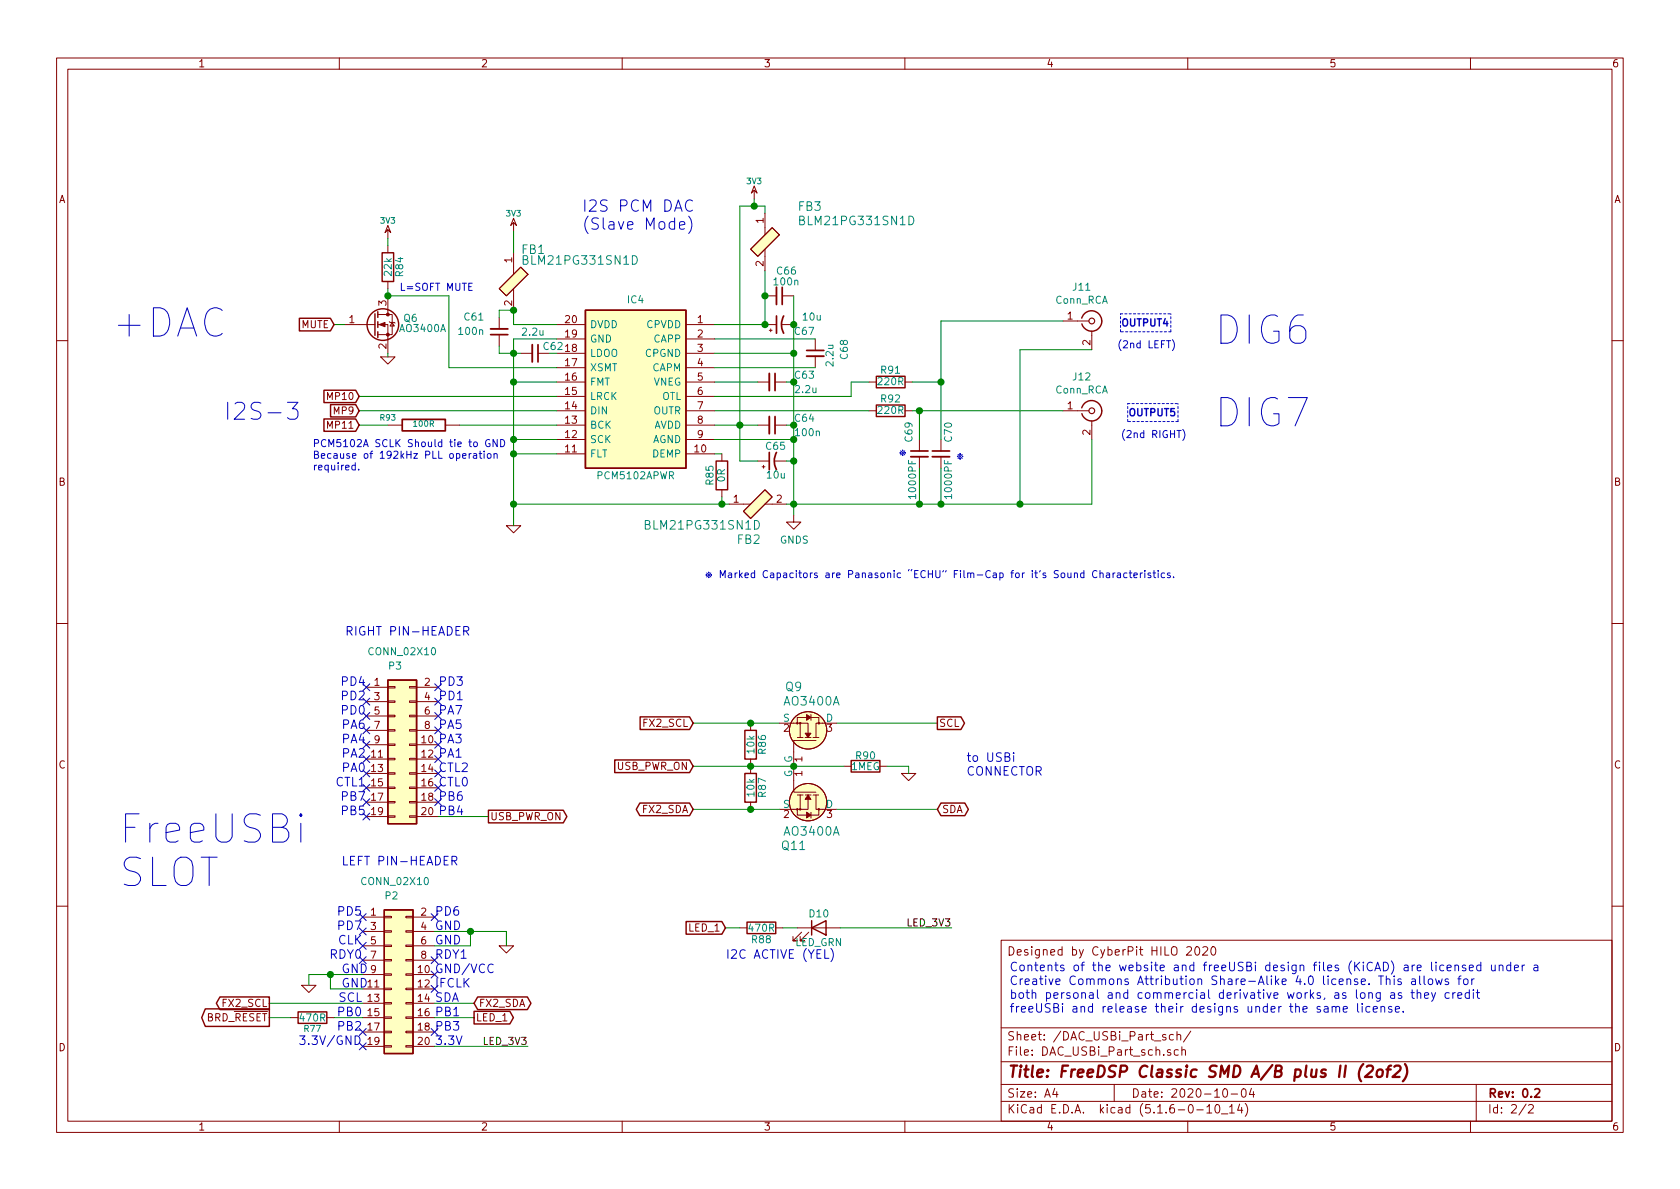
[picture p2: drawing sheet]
EESchema Schematic File Version 4
EELAYER 30 0
EELAYER END
$Descr A4 11693 8268
encoding utf-8
Sheet 2 2
Title "FreeDSP Classic SMD A/B plus II (2of2)"
Date "2020-10-04"
Rev "0.2"
Comp ""
Comment1 ""
Comment2 ""
Comment3 ""
Comment4 "Designed by CyberPit HILO 2020"
$EndDescr
$Comp
L microlink-rescue:PCM5102APWR-CS5368TDM-rescue IC4
U 1 1
P 4975 2250
F 0 "IC4" H 5525 2425 50  0000 C CNN
F 1 "PCM5102APWR" H 5525 1200 50  0000 C CNN
F 2 "Package_SO:TSSOP-20_4.4x6.5mm_P0.65mm" H 5525 1100 50  0001 C CNN
F 3 "https://componentsearchengine.com/Datasheets/2/PCM5102APWR.pdf" H 5525 1000 50  0001 C CNN
F 4 "2VRMS DirectPath, 112dB Audio Stereo DAC with 32-bit, 384kHz PCM Interface" H 5525 900 50  0001 C CNN "Description"
F 5 "RS" H 5525 800 50  0001 C CNN "Supplier_Name"
F 6 "" H 5525 700 50  0001 C CNN "RS Part Number"
F 7 "Texas Instruments" H 5525 600 50  0001 C CNN "Manufacturer_Name"
F 8 "PCM5102APWR" H 5525 500 50  0001 C CNN "Manufacturer_Part_Number"
F 9 "" H 5525 400 50  0001 C CNN "Allied_Number"
F 10 "" H 5525 300 50  0001 C CNN "Other Part Number"
F 11 "1.2" H 5925 200 50  0001 C CNN "Height"
	1    4975 2250
	-1   0    0    -1  
$EndComp
$Comp
L microlink-rescue:R-CS5368TDM-rescue R91
U 1 1
P 6200 2650
F 0 "R91" V 6280 2650 50  0000 C CNN
F 1 "220R" V 6200 2650 50  0000 C CNN
F 2 "Resistors_SMD:R_0805_HandSoldering" V 6130 2650 50  0001 C CNN
F 3 "" H 6200 2650 50  0001 C CNN
	1    6200 2650
	0    -1   -1   0   
$EndComp
$Comp
L microlink-rescue:R-CS5368TDM-rescue R92
U 1 1
P 6200 2850
F 0 "R92" V 6280 2850 50  0000 C CNN
F 1 "220R" V 6200 2850 50  0000 C CNN
F 2 "Resistors_SMD:R_0805_HandSoldering" V 6130 2850 50  0001 C CNN
F 3 "" H 6200 2850 50  0001 C CNN
	1    6200 2850
	0    -1   -1   0   
$EndComp
$Comp
L microlink-rescue:C_Small-CS5368TDM-rescue C64
U 1 1
P 5375 2950
F 0 "C64" V 5325 3100 50  0000 L CNN
F 1 "100n" V 5425 3100 50  0000 L CNN
F 2 "Capacitors_SMD:C_0805_HandSoldering" H 5375 2950 50  0001 C CNN
F 3 "" H 5375 2950 50  0001 C CNN
	1    5375 2950
	0    1    1    0   
$EndComp
$Comp
L microlink-rescue:CP1_Small-CS5368TDM-rescue C67
U 1 1
P 5425 2250
F 0 "C67" V 5375 2000 50  0000 L CNN
F 1 "10u" V 5475 1950 50  0000 L CNN
F 2 "Capacitors_SMD:C_0805_HandSoldering" H 5425 2250 50  0001 C CNN
F 3 "" H 5425 2250 50  0001 C CNN
	1    5425 2250
	0    -1   -1   0   
$EndComp
$Comp
L microlink-rescue:C_Small-CS5368TDM-rescue C68
U 1 1
P 5675 2450
F 0 "C68" V 5875 2400 50  0000 L CNN
F 1 "2.2u" V 5775 2350 50  0000 L CNN
F 2 "Capacitors_SMD:C_0805_HandSoldering" H 5675 2450 50  0001 C CNN
F 3 "" H 5675 2450 50  0001 C CNN
	1    5675 2450
	1    0    0    -1  
$EndComp
$Comp
L microlink-rescue:CP1_Small-CS5368TDM-rescue C65
U 1 1
P 5375 3200
F 0 "C65" V 5475 3100 50  0000 L CNN
F 1 "10u" V 5275 3100 50  0000 L CNN
F 2 "Capacitors_SMD:C_0805_HandSoldering" H 5375 3200 50  0001 C CNN
F 3 "" H 5375 3200 50  0001 C CNN
	1    5375 3200
	0    -1   -1   0   
$EndComp
$Comp
L microlink-rescue:C_Small-CS5368TDM-rescue C66
U 1 1
P 5425 2050
F 0 "C66" V 5250 2025 50  0000 L CNN
F 1 "100n" V 5325 2000 50  0000 L CNN
F 2 "Capacitors_SMD:C_0805_HandSoldering" H 5425 2050 50  0001 C CNN
F 3 "" H 5425 2050 50  0001 C CNN
	1    5425 2050
	0    1    1    0   
$EndComp
$Comp
L microlink-rescue:C_Small-CS5368TDM-rescue C63
U 1 1
P 5375 2650
F 0 "C63" V 5325 2800 50  0000 L CNN
F 1 "2.2u" V 5425 2800 50  0000 L CNN
F 2 "Capacitors_SMD:C_0805_HandSoldering" H 5375 2650 50  0001 C CNN
F 3 "" H 5375 2650 50  0001 C CNN
	1    5375 2650
	0    1    1    0   
$EndComp
$Comp
L microlink-rescue:C_Small-CS5368TDM-rescue C61
U 1 1
P 3475 2300
F 0 "C61" H 3575 2200 50  0000 L CNN
F 1 "100n" H 3575 2300 50  0000 L CNN
F 2 "Capacitors_SMD:C_0805_HandSoldering" H 3475 2300 50  0001 C CNN
F 3 "" H 3475 2300 50  0001 C CNN
	1    3475 2300
	-1   0    0    1   
$EndComp
Text Notes 4050 1600 0    79   ~ 0
I2S PCM DAC\n(Slave Mode)
$Comp
L microlink-rescue:R-CS5368TDM-rescue R85
U 1 1
P 5025 3300
F 0 "R85" V 5105 3300 50  0000 C CNN
F 1 "0R" V 5025 3300 50  0000 C CNN
F 2 "Resistors_SMD:R_0805_HandSoldering" V 4955 3300 50  0001 C CNN
F 3 "" H 5025 3300 50  0001 C CNN
	1    5025 3300
	-1   0    0    1   
$EndComp
$Comp
L microlink-rescue:R-CS5368TDM-rescue R84
U 1 1
P 2700 1850
F 0 "R84" V 2780 1850 50  0000 C CNN
F 1 "22k" V 2700 1850 50  0000 C CNN
F 2 "Resistors_SMD:R_0805_HandSoldering" V 2630 1850 50  0001 C CNN
F 3 "" H 2700 1850 50  0001 C CNN
	1    2700 1850
	1    0    0    -1  
$EndComp
Wire Wire Line
	5525 2050 5525 2250
Wire Wire Line
	3575 2350 3575 2450
Connection ~ 5525 3500
Wire Wire Line
	4975 2750 5925 2750
Wire Wire Line
	5925 2750 5925 2650
Wire Wire Line
	5925 2650 6050 2650
Wire Wire Line
	5525 3050 4975 3050
Wire Wire Line
	3875 2350 3575 2350
Wire Wire Line
	4975 2950 5150 2950
Connection ~ 5525 3050
Connection ~ 5150 2950
Wire Wire Line
	5675 2350 4975 2350
Wire Wire Line
	4975 2550 5675 2550
Wire Wire Line
	4975 2450 5525 2450
Connection ~ 5525 2950
Connection ~ 5525 2450
Connection ~ 5525 3200
Wire Wire Line
	5325 2250 4975 2250
Connection ~ 5325 2250
Connection ~ 5325 2050
Connection ~ 5525 2250
Wire Wire Line
	5475 2950 5525 2950
Wire Wire Line
	5525 3200 5475 3200
Wire Wire Line
	5475 2650 5525 2650
Connection ~ 5525 2650
Wire Wire Line
	3875 3150 3575 3150
Connection ~ 3575 3150
Wire Wire Line
	3875 2650 3575 2650
Connection ~ 3575 2650
Wire Wire Line
	3825 2450 3875 2450
Wire Wire Line
	3475 2450 3575 2450
Connection ~ 3575 2450
Wire Wire Line
	3575 2250 3875 2250
Wire Wire Line
	3475 2400 3475 2450
Wire Wire Line
	4975 3150 5025 3150
Wire Wire Line
	2700 1700 2700 1650
Wire Wire Line
	3475 2150 3475 2200
Wire Wire Line
	5525 3050 5525 3200
Wire Wire Line
	5150 2950 5275 2950
Wire Wire Line
	5525 2950 5525 3050
Wire Wire Line
	5525 2450 5525 2650
Wire Wire Line
	5525 3200 5525 3500
Wire Wire Line
	5325 2050 5325 2250
Wire Wire Line
	5525 2250 5525 2450
Wire Wire Line
	5525 2650 5525 2950
Wire Wire Line
	3575 2650 3575 3050
Wire Wire Line
	3575 2450 3575 2650
Wire Wire Line
	3575 2450 3625 2450
Wire Wire Line
	5525 3500 5525 3575
Wire Wire Line
	3475 2150 3575 2150
Wire Wire Line
	3575 2150 3575 2250
Text GLabel 2500 2850 0    49   Input ~ 0
MP9
Text GLabel 2500 2750 0    49   Input ~ 0
MP10
Text GLabel 2500 2950 0    49   Input ~ 0
MP11
Wire Wire Line
	2500 2750 3875 2750
Wire Wire Line
	2500 2850 3875 2850
Wire Wire Line
	3575 3050 3875 3050
Wire Wire Line
	6350 2650 6550 2650
$Comp
L Device:C_Small C69
U 1 1
P 6400 3150
F 0 "C69" V 6325 3225 50  0000 L CNN
F 1 "1000PF" V 6350 2825 50  0000 L CNN
F 2 "Capacitors_SMD:C_0805_HandSoldering" H 6400 3150 50  0001 C CNN
F 3 "~" H 6400 3150 50  0001 C CNN
	1    6400 3150
	1    0    0    -1  
$EndComp
$Comp
L Device:C_Small C70
U 1 1
P 6550 3150
F 0 "C70" V 6600 3225 50  0000 L CNN
F 1 "1000PF" V 6600 2825 50  0000 L CNN
F 2 "Capacitors_SMD:C_0805_HandSoldering" H 6550 3150 50  0001 C CNN
F 3 "~" H 6550 3150 50  0001 C CNN
	1    6550 3150
	1    0    0    -1  
$EndComp
Wire Wire Line
	6400 3050 6400 2850
Wire Wire Line
	6550 3050 6550 2650
Wire Wire Line
	6400 3250 6400 3500
Wire Wire Line
	6550 3250 6550 3500
Connection ~ 6550 3500
Connection ~ 6550 2650
Wire Wire Line
	4975 2650 5275 2650
$Comp
L dk_Ferrite-Beads-and-Chips:BLM21PG331SN1D FB3
U 1 1
P 5325 1675
F 0 "FB3" V 5075 1900 60  0000 L CNN
F 1 "BLM21PG331SN1D" V 5175 1900 60  0000 L CNN
F 2 "digikey-footprints:0805" H 5525 1875 60  0001 L CNN
F 3 "https://www.murata.com/en-us/products/productdata/8796738977822/ENFA0005.pdf" H 5525 1975 60  0001 L CNN
F 4 "490-5988-1-ND" H 5525 2075 60  0001 L CNN "Digi-Key_PN"
F 5 "BLM21PG331SN1D" H 5525 2175 60  0001 L CNN "MPN"
F 6 "Filters" H 5525 2275 60  0001 L CNN "Category"
F 7 "Ferrite Beads and Chips" H 5525 2375 60  0001 L CNN "Family"
F 8 "https://www.murata.com/en-us/products/productdata/8796738977822/ENFA0005.pdf" H 5525 2475 60  0001 L CNN "DK_Datasheet_Link"
F 9 "/product-detail/en/murata-electronics-north-america/BLM21PG331SN1D/490-5988-1-ND/3845188" H 5525 2575 60  0001 L CNN "DK_Detail_Page"
F 10 "FERRITE BEAD 330 OHM 0805 1LN" H 5525 2675 60  0001 L CNN "Description"
F 11 "Murata Electronics North America" H 5525 2775 60  0001 L CNN "Manufacturer"
F 12 "Active" H 5525 2875 60  0001 L CNN "Status"
	1    5325 1675
	0    1    1    0   
$EndComp
$Comp
L dk_Ferrite-Beads-and-Chips:BLM21PG331SN1D FB1
U 1 1
P 3575 1950
F 0 "FB1" V 3350 2000 60  0000 L CNN
F 1 "BLM21PG331SN1D" V 3425 2000 60  0000 L CNN
F 2 "digikey-footprints:0805" H 3775 2150 60  0001 L CNN
F 3 "https://www.murata.com/en-us/products/productdata/8796738977822/ENFA0005.pdf" H 3775 2250 60  0001 L CNN
F 4 "490-5988-1-ND" H 3775 2350 60  0001 L CNN "Digi-Key_PN"
F 5 "BLM21PG331SN1D" H 3775 2450 60  0001 L CNN "MPN"
F 6 "Filters" H 3775 2550 60  0001 L CNN "Category"
F 7 "Ferrite Beads and Chips" H 3775 2650 60  0001 L CNN "Family"
F 8 "https://www.murata.com/en-us/products/productdata/8796738977822/ENFA0005.pdf" H 3775 2750 60  0001 L CNN "DK_Datasheet_Link"
F 9 "/product-detail/en/murata-electronics-north-america/BLM21PG331SN1D/490-5988-1-ND/3845188" H 3775 2850 60  0001 L CNN "DK_Detail_Page"
F 10 "FERRITE BEAD 330 OHM 0805 1LN" H 3775 2950 60  0001 L CNN "Description"
F 11 "Murata Electronics North America" H 3775 3050 60  0001 L CNN "Manufacturer"
F 12 "Active" H 3775 3150 60  0001 L CNN "Status"
	1    3575 1950
	0    1    1    0   
$EndComp
Wire Wire Line
	5150 1425 5250 1425
Wire Wire Line
	5325 1425 5325 1475
Wire Wire Line
	5250 1375 5250 1425
Connection ~ 5250 1425
Wire Wire Line
	5250 1425 5325 1425
$Comp
L dk_Ferrite-Beads-and-Chips:BLM21PG331SN1D FB2
U 1 1
P 5275 3500
F 0 "FB2" H 5125 3750 60  0000 L CNN
F 1 "BLM21PG331SN1D" H 4475 3650 60  0000 L CNN
F 2 "digikey-footprints:0805" H 5475 3700 60  0001 L CNN
F 3 "https://www.murata.com/en-us/products/productdata/8796738977822/ENFA0005.pdf" H 5475 3800 60  0001 L CNN
F 4 "490-5988-1-ND" H 5475 3900 60  0001 L CNN "Digi-Key_PN"
F 5 "BLM21PG331SN1D" H 5475 4000 60  0001 L CNN "MPN"
F 6 "Filters" H 5475 4100 60  0001 L CNN "Category"
F 7 "Ferrite Beads and Chips" H 5475 4200 60  0001 L CNN "Family"
F 8 "https://www.murata.com/en-us/products/productdata/8796738977822/ENFA0005.pdf" H 5475 4300 60  0001 L CNN "DK_Datasheet_Link"
F 9 "/product-detail/en/murata-electronics-north-america/BLM21PG331SN1D/490-5988-1-ND/3845188" H 5475 4400 60  0001 L CNN "DK_Detail_Page"
F 10 "FERRITE BEAD 330 OHM 0805 1LN" H 5475 4500 60  0001 L CNN "Description"
F 11 "Murata Electronics North America" H 5475 4600 60  0001 L CNN "Manufacturer"
F 12 "Active" H 5475 4700 60  0001 L CNN "Status"
	1    5275 3500
	1    0    0    1   
$EndComp
Text Notes 2100 2925 2    118  ~ 0
I2S-3
Connection ~ 6400 2850
Connection ~ 6400 3500
Wire Wire Line
	6400 3500 6550 3500
Wire Wire Line
	6350 2850 6400 2850
Wire Wire Line
	5525 3500 6400 3500
Text Notes 8450 2400 0    197  ~ 0
DIG6
$Comp
L microlink-rescue:C_Small-CS5368TDM-rescue C62
U 1 1
P 3725 2450
F 0 "C62" V 3675 2500 50  0000 L CNN
F 1 "2.2u" V 3575 2350 50  0000 L CNN
F 2 "Capacitors_SMD:C_0805_HandSoldering" H 3725 2450 50  0001 C CNN
F 3 "" H 3725 2450 50  0001 C CNN
	1    3725 2450
	0    1    1    0   
$EndComp
Wire Wire Line
	5025 3450 5025 3500
Wire Wire Line
	5150 3200 5150 2950
Wire Wire Line
	5150 3200 5275 3200
Wire Wire Line
	5325 1875 5325 2050
$Comp
L Transistor_FET:2N7002 Q?
U 1 1
P 2600 2250
AR Path="/5F635423" Ref="Q?"  Part="1" 
AR Path="/5CC0C02C/5F635423" Ref="Q?"  Part="1" 
AR Path="/5F35A747/5F635423" Ref="Q6"  Part="1" 
F 0 "Q6" H 2805 2296 50  0000 L CNN
F 1 "AO3400A" H 2775 2225 50  0000 L CNN
F 2 "TO_SOT_Packages_SMD:SOT-23" H 2800 2175 50  0001 L CIN
F 3 "https://www.fairchildsemi.com/datasheets/2N/2N7002.pdf" H 2600 2250 50  0001 L CNN
	1    2600 2250
	1    0    0    -1  
$EndComp
Text Notes 3300 2025 2    50   ~ 0
L=SOFT MUTE
Connection ~ 3575 2150
Wire Wire Line
	3575 1600 3575 1750
Wire Wire Line
	5150 1425 5150 2950
Wire Wire Line
	5475 3500 5525 3500
Wire Wire Line
	5075 3500 5025 3500
Connection ~ 5025 3500
Wire Wire Line
	5025 3500 3575 3500
Wire Wire Line
	3575 3150 3575 3500
Connection ~ 3575 3500
Text GLabel 2325 2250 0    50   Input ~ 0
MUTE
$Comp
L USBi_Programmer-rescue:Conn_02x10_Odd_Even-conn P2
U 1 1
P 2725 6775
F 0 "P2" H 2725 7325 50  0000 C CNN
F 1 "CONN_02X10" H 2750 7425 50  0000 C CNN
F 2 "Connector_PinSocket_2.54mm:PinSocket_2x10_P2.54mm_Vertical" H 2725 5575 60  0001 C CNN
F 3 "" H 2725 5575 60  0000 C CNN
	1    2725 6775
	1    0    0    -1  
$EndComp
$Comp
L USBi_Programmer-rescue:Conn_02x10_Odd_Even-conn P3
U 1 1
P 2750 5175
F 0 "P3" H 2750 5725 50  0000 C CNN
F 1 "CONN_02X10" H 2800 5825 50  0000 C CNN
F 2 "Connector_PinSocket_2.54mm:PinSocket_2x10_P2.54mm_Vertical" H 2750 3975 60  0001 C CNN
F 3 "" H 2750 3975 60  0000 C CNN
	1    2750 5175
	1    0    0    -1  
$EndComp
$Comp
L Device:R R77
U 1 1
P 2175 7075
F 0 "R77" V 2250 7075 43  0000 C CNN
F 1 "470R" V 2175 7075 50  0000 C CNN
F 2 "Resistors_SMD:R_0805_HandSoldering" V 2105 7075 30  0001 C CNN
F 3 "" H 2175 7075 30  0000 C CNN
	1    2175 7075
	0    1    1    0   
$EndComp
$Comp
L Device:LED D10
U 1 1
P 5700 6450
F 0 "D10" H 5700 6550 50  0000 C CNN
F 1 "LED_GRN" H 5700 6350 50  0000 C CNN
F 2 "LEDs:LED_0603_HandSoldering" H 5700 6450 60  0001 C CNN
F 3 "" H 5700 6450 60  0000 C CNN
	1    5700 6450
	1    0    0    -1  
$EndComp
$Comp
L Device:R R88
U 1 1
P 5300 6450
F 0 "R88" V 5380 6450 50  0000 C CNN
F 1 "470R" V 5300 6450 50  0000 C CNN
F 2 "Resistors_SMD:R_0805_HandSoldering" V 5230 6450 30  0001 C CNN
F 3 "" H 5300 6450 30  0000 C CNN
	1    5300 6450
	0    1    1    0   
$EndComp
NoConn ~ 3050 5575
NoConn ~ 3050 5475
NoConn ~ 3050 5375
NoConn ~ 2550 5475
NoConn ~ 2550 5575
NoConn ~ 2550 5675
NoConn ~ 2550 5175
NoConn ~ 2550 5075
NoConn ~ 3050 5075
NoConn ~ 3050 5175
NoConn ~ 2550 4975
NoConn ~ 2550 4775
NoConn ~ 3050 4775
NoConn ~ 3050 4875
NoConn ~ 2525 6375
NoConn ~ 3025 6375
NoConn ~ 3025 6675
NoConn ~ 3025 6875
NoConn ~ 2525 6675
NoConn ~ 2525 6475
Text Notes 3025 6375 0    60   ~ 0
PD6
Text Notes 3025 6675 0    60   ~ 0
RDY1
Text Notes 3025 6875 0    60   ~ 0
IFCLK
Text Notes 3025 6975 0    60   ~ 0
SDA
Text Notes 3025 7075 0    60   ~ 0
PB1
Text Notes 3025 7175 0    60   ~ 0
PB3
Text Notes 2525 7075 2    60   ~ 0
PB0
Text Notes 2525 7175 2    60   ~ 0
PB2
Text Notes 2525 6975 2    60   ~ 0
SCL
Text Notes 2525 6675 2    60   ~ 0
RDY0
Text Notes 2525 6575 2    60   ~ 0
CLK
Text Notes 2525 6475 2    60   ~ 0
PD7
Text Notes 2525 6375 2    60   ~ 0
PD5
Text Notes 3025 6475 0    60   ~ 0
GND
Text Notes 3025 6575 0    60   ~ 0
GND
Text Notes 3025 6775 0    60   ~ 0
GND/VCC
Text Notes 2375 6775 0    60   ~ 0
GND
Text Notes 2375 6875 0    60   ~ 0
GND
Text Notes 3050 4775 0    60   ~ 0
PD3
Text Notes 3050 4875 0    60   ~ 0
PD1
Text Notes 3050 4975 0    60   ~ 0
PA7
Text Notes 3050 5075 0    60   ~ 0
PA5
Text Notes 3050 5175 0    60   ~ 0
PA3
Text Notes 3050 5275 0    60   ~ 0
PA1
Text Notes 2550 5275 2    60   ~ 0
PA2
Text Notes 2550 5175 2    60   ~ 0
PA4
Text Notes 2550 5075 2    60   ~ 0
PA6
Text Notes 2550 5375 2    60   ~ 0
PA0
Text Notes 2550 4975 2    60   ~ 0
PD0
Text Notes 2550 4875 2    60   ~ 0
PD2
Text Notes 2550 4775 2    60   ~ 0
PD4
Text Notes 2550 5475 2    60   ~ 0
CTL1
Text Notes 3050 5475 0    60   ~ 0
CTL0
Text Notes 3050 5375 0    60   ~ 0
CTL2
Text Notes 3050 5575 0    60   ~ 0
PB6
Text Notes 3050 5675 0    60   ~ 0
PB4
Text Notes 2550 5575 2    60   ~ 0
PB7
Text Notes 2550 5675 2    60   ~ 0
PB5
$Comp
L Device:R R86
U 1 1
P 5225 5175
F 0 "R86" V 5305 5175 50  0000 C CNN
F 1 "10k" V 5225 5175 50  0000 C CNN
F 2 "Resistors_SMD:R_0805_HandSoldering" V 5155 5175 30  0001 C CNN
F 3 "" H 5225 5175 30  0000 C CNN
	1    5225 5175
	1    0    0    -1  
$EndComp
$Comp
L Device:R R87
U 1 1
P 5225 5475
F 0 "R87" V 5305 5475 50  0000 C CNN
F 1 "10k" V 5225 5475 50  0000 C CNN
F 2 "Resistors_SMD:R_0805_HandSoldering" V 5155 5475 30  0001 C CNN
F 3 "" H 5225 5475 30  0000 C CNN
	1    5225 5475
	1    0    0    -1  
$EndComp
Text Notes 2075 7275 0    60   ~ 0
3.3V/GND
Text Notes 3025 7275 0    60   ~ 0
3.3V
Wire Wire Line
	2525 6975 1875 6975
Wire Wire Line
	3050 5675 3400 5675
Wire Wire Line
	3025 7075 3300 7075
Wire Wire Line
	2300 6875 2525 6875
Wire Wire Line
	2300 6775 2525 6775
Connection ~ 5225 5325
Connection ~ 5225 5025
Connection ~ 5225 5625
Wire Wire Line
	3025 6475 3275 6475
Wire Wire Line
	3025 6575 3275 6575
Wire Wire Line
	3275 6475 3275 6575
Text Notes 5050 6675 0    60   ~ 0
I2C ACTIVE (YEL)
Text GLabel 3400 5675 2    51   Output ~ 0
USB_PWR_ON
Text GLabel 4825 5325 0    51   Input ~ 0
USB_PWR_ON
Text GLabel 1875 6975 0    51   Output ~ 0
FX2_SCL
Text GLabel 1875 7075 0    51   Output ~ 0
BRD_~RESET
Text GLabel 3300 6975 2    51   BiDi ~ 0
FX2_SDA
Text GLabel 3300 7075 2    51   Output ~ 0
LED_1
Text GLabel 5050 6450 0    51   Input ~ 0
LED_1
Wire Wire Line
	2300 6775 2300 6875
Wire Wire Line
	3025 6975 3300 6975
Text GLabel 6525 5025 2    51   Output ~ 0
SCL
Text GLabel 6525 5625 2    51   BiDi ~ 0
SDA
NoConn ~ 2550 4875
Text Notes 6725 5400 0    60   ~ 0
to USBi \nCONNECTOR
Text Notes 7025 7050 0    60   ~ 0
Contents of the website and freeUSBi design files (KiCAD) are licensed under a \nCreative Commons Attribution Share-Alike 4.0 license. This allows for \nboth personal and commercial derivative works, as long as they credit\nfreeUSBi and release their designs under the same license.
Text Notes 2375 6025 0    60   ~ 0
LEFT PIN-HEADER
Text Notes 2400 4425 0    60   ~ 0
RIGHT PIN-HEADER
$Comp
L Device:R R90
U 1 1
P 6025 5325
F 0 "R90" V 5950 5325 50  0000 C CNN
F 1 "1MEG" V 6025 5325 50  0000 C CNN
F 2 "Resistors_SMD:R_0805_HandSoldering" V 5955 5325 30  0001 C CNN
F 3 "" H 6025 5325 30  0000 C CNN
	1    6025 5325
	0    1    1    0   
$EndComp
Wire Wire Line
	6325 5325 6325 5375
NoConn ~ 2525 7275
NoConn ~ 3025 6775
Wire Wire Line
	5225 5025 5425 5025
Wire Wire Line
	5225 5625 5425 5625
Wire Wire Line
	3525 6475 3525 6575
Wire Wire Line
	2150 6775 2150 6850
$Comp
L USBi_Programmer-rescue:2N7002-dk_Transistors-FETs-MOSFETs-Single Q9
U 1 1
P 5625 5025
F 0 "Q9" V 5875 4925 60  0000 C CNN
F 1 "AO3400A" V 5775 5050 60  0000 C CNN
F 2 "digikey-footprints:SOT-23-3" H 5825 5225 60  0001 L CNN
F 3 "https://www.fairchildsemi.com/datasheets/2N/2N7000.pdf" H 5825 5325 60  0001 L CNN
F 4 "2N7002NCT-ND" H 5825 5425 60  0001 L CNN "Digi-Key_PN"
F 5 "2N7002" H 5825 5525 60  0001 L CNN "MPN"
F 6 "Discrete Semiconductor Products" H 5825 5625 60  0001 L CNN "Category"
F 7 "Transistors - FETs, MOSFETs - Single" H 5825 5725 60  0001 L CNN "Family"
F 8 "https://www.fairchildsemi.com/datasheets/2N/2N7000.pdf" H 5825 5825 60  0001 L CNN "DK_Datasheet_Link"
F 9 "/product-detail/en/on-semiconductor/2N7002/2N7002NCT-ND/244664" H 5825 5925 60  0001 L CNN "DK_Detail_Page"
F 10 "MOSFET N-CH 60V 115MA SOT-23" H 5825 6025 60  0001 L CNN "Description"
F 11 "ON Semiconductor" H 5825 6125 60  0001 L CNN "Manufacturer"
F 12 "Active" H 5825 6225 60  0001 L CNN "Status"
	1    5625 5025
	0    1    -1   0   
$EndComp
$Comp
L USBi_Programmer-rescue:2N7002-dk_Transistors-FETs-MOSFETs-Single Q11
U 1 1
P 5625 5625
F 0 "Q11" V 5875 5525 60  0000 C CNN
F 1 "AO3400A" V 5775 5650 60  0000 C CNN
F 2 "digikey-footprints:SOT-23-3" H 5825 5825 60  0001 L CNN
F 3 "https://www.fairchildsemi.com/datasheets/2N/2N7000.pdf" H 5825 5925 60  0001 L CNN
F 4 "2N7002NCT-ND" H 5825 6025 60  0001 L CNN "Digi-Key_PN"
F 5 "2N7002" H 5825 6125 60  0001 L CNN "MPN"
F 6 "Discrete Semiconductor Products" H 5825 6225 60  0001 L CNN "Category"
F 7 "Transistors - FETs, MOSFETs - Single" H 5825 6325 60  0001 L CNN "Family"
F 8 "https://www.fairchildsemi.com/datasheets/2N/2N7000.pdf" H 5825 6425 60  0001 L CNN "DK_Datasheet_Link"
F 9 "/product-detail/en/on-semiconductor/2N7002/2N7002NCT-ND/244664" H 5825 6525 60  0001 L CNN "DK_Detail_Page"
F 10 "MOSFET N-CH 60V 115MA SOT-23" H 5825 6625 60  0001 L CNN "Description"
F 11 "ON Semiconductor" H 5825 6725 60  0001 L CNN "Manufacturer"
F 12 "Active" H 5825 6825 60  0001 L CNN "Status"
	1    5625 5625
	0    1    1    0   
$EndComp
Wire Wire Line
	5050 6450 5150 6450
Wire Wire Line
	5450 6450 5550 6450
Wire Wire Line
	1875 7075 2025 7075
Wire Wire Line
	2325 7075 2525 7075
Wire Wire Line
	4825 5025 5225 5025
Wire Wire Line
	4825 5325 5225 5325
Wire Wire Line
	4825 5625 5225 5625
Wire Wire Line
	6175 5325 6325 5325
Text GLabel 4825 5625 0    51   BiDi ~ 0
FX2_SDA
Text GLabel 4825 5025 0    51   Input ~ 0
FX2_SCL
Connection ~ 5525 5325
Wire Wire Line
	5525 5325 5875 5325
Wire Wire Line
	5825 5025 6525 5025
Wire Wire Line
	5225 5325 5525 5325
Wire Wire Line
	5825 5625 6525 5625
Wire Wire Line
	3025 7275 3675 7275
Text Label 3675 7275 2    50   ~ 0
LED_3V3
Text Label 6625 6450 2    50   ~ 0
LED_3V3
NoConn ~ 2550 5275
NoConn ~ 3050 5275
NoConn ~ 3050 4975
NoConn ~ 2550 5375
NoConn ~ 3025 7175
NoConn ~ 2525 7175
NoConn ~ 2525 6575
$Comp
L FreeDSP_SMD_AB_plus-rescue:GND-RESCUE-FreeDSP_SMD-FreeDSP_SMD-rescue-FreeDSP_SMD-rescue-FreeDSP_SMD-rescue-FreeDSP_SMD-rescue #PWR?
U 1 1
P 2150 6850
AR Path="/60256759" Ref="#PWR?"  Part="1" 
AR Path="/5F35A747/60256759" Ref="#PWR016"  Part="1" 
F 0 "#PWR016" H 2150 6850 30  0001 C CNN
F 1 "GND" H 2150 6780 30  0001 C CNN
F 2 "" H 2150 6850 60  0000 C CNN
F 3 "" H 2150 6850 60  0000 C CNN
	1    2150 6850
	1    0    0    -1  
$EndComp
$Comp
L FreeDSP_SMD_AB_plus-rescue:GND-RESCUE-FreeDSP_SMD-FreeDSP_SMD-rescue-FreeDSP_SMD-rescue-FreeDSP_SMD-rescue-FreeDSP_SMD-rescue #PWR?
U 1 1
P 3525 6575
AR Path="/602627C8" Ref="#PWR?"  Part="1" 
AR Path="/5F35A747/602627C8" Ref="#PWR0133"  Part="1" 
F 0 "#PWR0133" H 3525 6575 30  0001 C CNN
F 1 "GND" H 3525 6505 30  0001 C CNN
F 2 "" H 3525 6575 60  0000 C CNN
F 3 "" H 3525 6575 60  0000 C CNN
	1    3525 6575
	1    0    0    -1  
$EndComp
$Comp
L FreeDSP_SMD_AB_plus-rescue:GND-RESCUE-FreeDSP_SMD-FreeDSP_SMD-rescue-FreeDSP_SMD-rescue-FreeDSP_SMD-rescue-FreeDSP_SMD-rescue #PWR?
U 1 1
P 6325 5375
AR Path="/6026F1CD" Ref="#PWR?"  Part="1" 
AR Path="/5F35A747/6026F1CD" Ref="#PWR0140"  Part="1" 
F 0 "#PWR0140" H 6325 5375 30  0001 C CNN
F 1 "GND" H 6325 5305 30  0001 C CNN
F 2 "" H 6325 5375 60  0000 C CNN
F 3 "" H 6325 5375 60  0000 C CNN
	1    6325 5375
	1    0    0    -1  
$EndComp
Wire Wire Line
	3275 6475 3525 6475
Connection ~ 3275 6475
Wire Wire Line
	2150 6775 2300 6775
Connection ~ 2300 6775
$Comp
L Connector:Conn_Coaxial J?
U 1 1
P 7600 2225
AR Path="/60399376" Ref="J?"  Part="1" 
AR Path="/5F35A747/60399376" Ref="J11"  Part="1" 
F 0 "J11" H 7530 2463 50  0000 C CNN
F 1 "Conn_RCA" H 7530 2372 50  0000 C CNN
F 2 "MyJacks:RJ-2410N" H 7600 2225 50  0001 C CNN
F 3 " ~" H 7600 2225 50  0001 C CNN
	1    7600 2225
	1    0    0    -1  
$EndComp
$Comp
L Connector:Conn_Coaxial J?
U 1 1
P 7600 2850
AR Path="/6039937C" Ref="J?"  Part="1" 
AR Path="/5F35A747/6039937C" Ref="J12"  Part="1" 
F 0 "J12" H 7530 3088 50  0000 C CNN
F 1 "Conn_RCA" H 7530 2997 50  0000 C CNN
F 2 "MyJacks:RJ-2410N" H 7600 2850 50  0001 C CNN
F 3 " ~" H 7600 2850 50  0001 C CNN
	1    7600 2850
	1    0    0    -1  
$EndComp
Text Notes 7800 2275 0    50   ~ 10
OUTPUT4
Wire Notes Line
	7800 2300 7800 2175
Wire Notes Line
	8150 2300 8150 2175
Wire Notes Line
	7800 2175 8150 2175
Wire Notes Line
	8150 2300 7800 2300
Text Notes 7850 2900 0    50   ~ 10
OUTPUT5
Wire Notes Line
	7850 2925 7850 2800
Wire Notes Line
	8200 2925 8200 2800
Wire Notes Line
	7850 2800 8200 2800
Wire Notes Line
	8200 2925 7850 2925
Text Notes 7800 3050 0    50   ~ 0
(2nd RIGHT)
Text Notes 7775 2425 0    50   ~ 0
(2nd LEFT)
Wire Wire Line
	4975 2850 6050 2850
Wire Wire Line
	7600 3050 7600 3500
Wire Wire Line
	6550 3500 7100 3500
Wire Wire Line
	6400 2850 7400 2850
Wire Wire Line
	7600 2425 7100 2425
Wire Wire Line
	7100 2425 7100 3500
Connection ~ 7100 3500
Wire Wire Line
	7100 3500 7600 3500
Wire Wire Line
	6550 2225 7400 2225
Wire Wire Line
	6550 2225 6550 2650
Text Notes 8450 2975 0    197  ~ 0
DIG7
Wire Wire Line
	2700 2450 2700 2475
Wire Wire Line
	2325 2250 2400 2250
Wire Wire Line
	2700 2000 2700 2050
Wire Wire Line
	2700 2050 3125 2050
Wire Wire Line
	3125 2050 3125 2550
Wire Wire Line
	3125 2550 3875 2550
Connection ~ 2700 2050
$Comp
L power:GNDS #PWR?
U 1 1
P 5525 3575
AR Path="/5F518299" Ref="#PWR?"  Part="1" 
AR Path="/5F35A747/5F518299" Ref="#PWR0139"  Part="1" 
F 0 "#PWR0139" H 5525 3325 50  0001 C CNN
F 1 "GNDS" H 5530 3402 50  0000 C CNN
F 2 "" H 5525 3575 50  0001 C CNN
F 3 "" H 5525 3575 50  0001 C CNN
	1    5525 3575
	1    0    0    -1  
$EndComp
$Comp
L FreeDSP_SMD_AB_plus-rescue:GND-RESCUE-FreeDSP_SMD-FreeDSP_SMD-rescue-FreeDSP_SMD-rescue-FreeDSP_SMD-rescue-FreeDSP_SMD-rescue #PWR?
U 1 1
P 3575 3650
AR Path="/5F51829F" Ref="#PWR?"  Part="1" 
AR Path="/5F35A747/5F51829F" Ref="#PWR0136"  Part="1" 
F 0 "#PWR0136" H 3575 3650 30  0001 C CNN
F 1 "GND" H 3575 3580 30  0001 C CNN
F 2 "" H 3575 3650 60  0000 C CNN
F 3 "" H 3575 3650 60  0000 C CNN
	1    3575 3650
	1    0    0    -1  
$EndComp
Wire Wire Line
	3575 3500 3575 3650
$Comp
L FreeDSP_SMD_AB_plus-rescue:GND-RESCUE-FreeDSP_SMD-FreeDSP_SMD-rescue-FreeDSP_SMD-rescue-FreeDSP_SMD-rescue-FreeDSP_SMD-rescue #PWR?
U 1 1
P 2700 2475
AR Path="/5F5710AC" Ref="#PWR?"  Part="1" 
AR Path="/5F35A747/5F5710AC" Ref="#PWR023"  Part="1" 
F 0 "#PWR023" H 2700 2475 30  0001 C CNN
F 1 "GND" H 2700 2405 30  0001 C CNN
F 2 "" H 2700 2475 60  0000 C CNN
F 3 "" H 2700 2475 60  0000 C CNN
	1    2700 2475
	1    0    0    -1  
$EndComp
$Comp
L FreeDSP_SMD_AB_plus-rescue:3V3-FreeDSP_SMD-rescue-FreeDSP_SMD-rescue-FreeDSP_SMD-rescue-FreeDSP_SMD-rescue #PWR?
U 1 1
P 5250 1375
AR Path="/5F5A3344" Ref="#PWR?"  Part="1" 
AR Path="/5F35A747/5F5A3344" Ref="#PWR0138"  Part="1" 
F 0 "#PWR0138" H 5250 1475 40  0001 C CNN
F 1 "3V3" H 5250 1500 40  0000 C CNN
F 2 "" H 5250 1375 60  0000 C CNN
F 3 "" H 5250 1375 60  0000 C CNN
	1    5250 1375
	-1   0    0    -1  
$EndComp
$Comp
L FreeDSP_SMD_AB_plus-rescue:3V3-FreeDSP_SMD-rescue-FreeDSP_SMD-rescue-FreeDSP_SMD-rescue-FreeDSP_SMD-rescue #PWR?
U 1 1
P 3575 1600
AR Path="/5F5B186B" Ref="#PWR?"  Part="1" 
AR Path="/5F35A747/5F5B186B" Ref="#PWR0135"  Part="1" 
F 0 "#PWR0135" H 3575 1700 40  0001 C CNN
F 1 "3V3" H 3575 1725 40  0000 C CNN
F 2 "" H 3575 1600 60  0000 C CNN
F 3 "" H 3575 1600 60  0000 C CNN
	1    3575 1600
	-1   0    0    -1  
$EndComp
$Comp
L FreeDSP_SMD_AB_plus-rescue:3V3-FreeDSP_SMD-rescue-FreeDSP_SMD-rescue-FreeDSP_SMD-rescue-FreeDSP_SMD-rescue #PWR?
U 1 1
P 2700 1650
AR Path="/5F5C04BE" Ref="#PWR?"  Part="1" 
AR Path="/5F35A747/5F5C04BE" Ref="#PWR017"  Part="1" 
F 0 "#PWR017" H 2700 1750 40  0001 C CNN
F 1 "3V3" H 2700 1775 40  0000 C CNN
F 2 "" H 2700 1650 60  0000 C CNN
F 3 "" H 2700 1650 60  0000 C CNN
	1    2700 1650
	-1   0    0    -1  
$EndComp
Wire Wire Line
	5850 6450 6625 6450
$Comp
L FreeDSP_SMD_AB_plus-rescue:R-RESCUE-FreeDSP_SMD-FreeDSP_SMD-rescue-FreeDSP_SMD-rescue-FreeDSP_SMD-rescue-FreeDSP_SMD-rescue R?
U 1 1
P 2950 2950
AR Path="/60EFD188" Ref="R?"  Part="1" 
AR Path="/5F35A747/60EFD188" Ref="R93"  Part="1" 
F 0 "R93" V 3000 3200 40  0000 C CNN
F 1 "100R" V 2957 2951 40  0000 C CNN
F 2 "Resistors_SMD:R_0805_HandSoldering" V 2880 2950 30  0001 C CNN
F 3 "~" H 2950 2950 30  0000 C CNN
	1    2950 2950
	0    -1   -1   0   
$EndComp
Wire Wire Line
	2500 2950 2700 2950
Wire Wire Line
	3200 2950 3875 2950
Text Notes 4900 4025 0    50   ~ 0
※ Marked Capacitors are Panasonic “ECHU” Film-Cap for it’s Sound Characteristics.
Text Notes 6250 3175 0    50   ~ 0
※
Text Notes 6650 3200 0    50   ~ 0
※
Text Notes 825  6175 0    197  ~ 0
FreeUSBi\nSLOT
Text Notes 775  2350 0    197  ~ 0
+DAC
Text Notes 2175 3275 0    50   ~ 0
PCM5102A SCLK Should tie to GND\nBecause of 192kHz PLL operation \nrequired.
Connection ~ 3575 3050
Wire Wire Line
	3575 3050 3575 3150
$EndSCHEMATC
